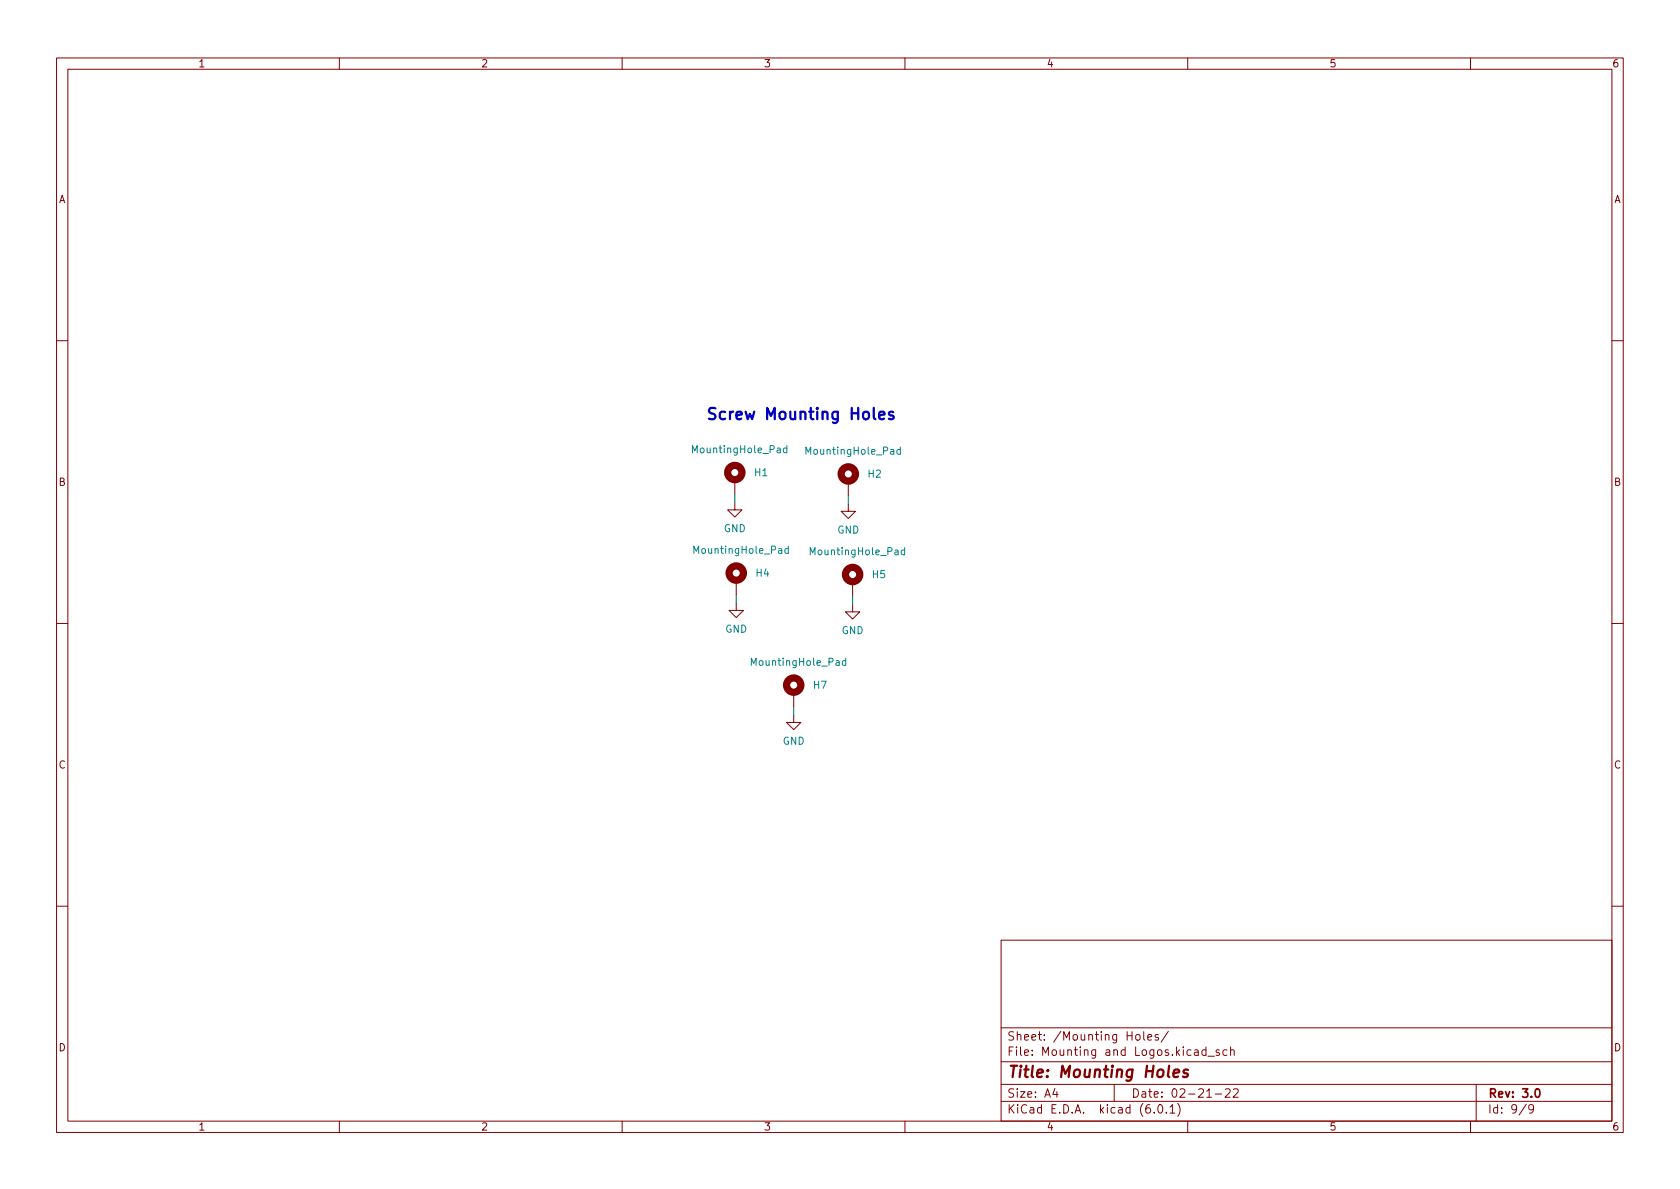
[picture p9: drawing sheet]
<svg xmlns="http://www.w3.org/2000/svg" width="297mm" height="210mm" viewBox="0 0 297 210" stroke-linecap="round" stroke-linejoin="round" font-family="sans-serif">
<g fill="none" stroke="#840000" stroke-width=".18">
<path d="M10 10.2h277v190.1h-277zM12 12.2h273v186.1h-273zM60 10.2v2M110 10.2v2M160 10.2v2M210 10.2v2M260 10.2v2M10 60.2h2M285 60.2h2M129.9 88.9v1.3h1.3l-1.3 1.2-1.2-1.2h1.2M129.9 84.8v2.6M150 89.1v1.3h1.3l-1.3 1.3-1.3-1.3h1.3"/>
<path d="M150 85.1v2.5M10 110.2h2M130.2 106.7v1.2h1.2l-1.2 1.3-1.3-1.3h1.3M130.2 102.6v2.6M150.7 106.9v1.3h1.3l-1.3 1.3-1.2-1.3h1.2M150.7 102.9v2.5M285 110.2h2M140.3 126.5v1.3h1.3l-1.3 1.2-1.2-1.2h1.2M140.3 122.4v2.6M10 160.2h2M177 166.3h108v32h-108zM285 160.2h2"/>
<path d="M60 198.3v2M110 198.3v2M160 198.3v2M177 194.8h108M177 191.8h108M177 187.8h108M177 181.8h108M186.5 192.5l-.4 1h1M186.9 193v1M197 191.8v3M200.9 183.1l.2-.2 .4 .2 .1 .5-.2 .3h-.3l-.2-.1zM202.2 182.4v1.3l.2 .2"/>
<path d="M202.9 183.4l.7-.1v-.3l-.5-.1-.2 .2 .1 .8h.6M204.1 196.7v.1M204.8 183l-.4-.1-.2 .2 .1 .3 .5 .1v.4h-.6M204.9 195.4l.2-.1a.81 .81 0 0 1 .6 .7 .81 .81 0 0 1-.3 .8h-.2a.81 .81 0 0 1-.6-.6 .81 .81 0 0 1 .3-.8zM206.2 196.7v.1M206.6 182.4l-1.3 1.9M206.9 195.8l.4-.5v1.5M206.9 196.8h.8M208.2 195.1a1.72 1.72 0 0 1 0 2.3M210 198.3v2M213.2 185.7l-.4-.1-.3 .3v.4l.1 .3h.6M213.2 185.1v1.5"/>
<path d="M213.6 186.8h1.1M214.9 193.5h1.1M215.6 185.7l-.4-.1-.2 .2 .1 .3 .5 .1v.4h-.6M216.6 192.7l.6-.2 .2 .2 .1 .3-.9 1h.9M216.9 185.7l-.4-.1-.3 .3v.4l.2 .3h.5M217.6 185.8l.2-.2 .3 .1 .1 .9M217.6 185.1v1.5M218.1 192.7l.5-.2 .3 .2v.3l-.9 1h.9M260 198.3v2M261 191.8v6.5M269.9 195.3l-1.3 1.9M271.2 196l-.3 .3h-.3l-.3-.3 .1-.6 .5-.1 .2 .2a.99 .99 0 0 1-.4 1.3h-.3"/>
</g>
<path d="M271.6 192.6l.2-.1a.82 .82 0 0 1 .6 .7 .82 .82 0 0 1-.3 .8h-.2a.81 .81 0 0 1-.6-.6 .81 .81 0 0 1 .3-.8z" fill="none" stroke="#840000" stroke-width=".3"/>
<path d="M207.5 189.8l1-.2-.1-.4-.1-.1-.6 .1-.2 1 .2 .3 .6-.1M210 189.2a.49 .49 0 0 0-.7 .3v.2l.7 .2v.3l-.3 .3-.6-.1" fill="none" stroke="#840000" stroke-width=".4"/>
<g fill="none" stroke="#840000" stroke-width="1.3">
<circle cx="129.9" cy="83.6" r="1.27"/>
<circle cx="150" cy="83.8" r="1.27"/>
<circle cx="130.2" cy="101.3" r="1.27"/>
<circle cx="150.7" cy="101.6" r="1.27"/>
<circle cx="140.3" cy="121.2" r="1.27"/>
</g>
<path d="M139.1 79.3l-.3-.1-.3 .3 .1 .5h.5M139.1 78.8v1.3M159.2 79.5h-.4l-.2 .2 .1 .6h.5M159.2 79.1v1.2M139.4 97.1l-.4-.1-.2 .2 .1 .6h.5M139.4 96.6v1.3M159.9 97.3h-.3l-.3 .2 .2 .5h.4M159.9 96.8v1.3M149.5 116.9l-.3-.1-.3 .3 .2 .5h.4M149.5 116.4v1.3" fill="none" stroke="#008484" stroke-width=".18"/>
<path d="M155.5 73.5l.9-.2-.1-.4-.6-.1-.2 .3v.9l.2 .1 .6-.1M157.9 72.9l-.4-.1-.3 .3 .1 .3 .6 .2 .1 .1-.1 .3-.2 .1-.5-.1" fill="none" stroke="#0000c2" stroke-width=".4"/>
<path d="M129.9 87.4v1.5M150 87.6v1.5M130.2 105.2v1.5M150.7 105.4v1.5M140.3 125v1.5" fill="none" stroke="#008400" stroke-width=".18"/>
<text font-size="2.8" fill="#0000c2" x="124.7" y="74.2">Screw Mounting Holes</text>
<text font-size="2.8" fill="#840000" x="178" y="190.6">Title: Mounting Holes</text>
<g font-size="2.1" fill="#840000">
<text x="178" y="184">Sheet: /Mounting Holes/</text>
<text x="178" y="186.7">File: Mounting and Logos.kicad_sch</text>
<text x="178" y="196.9">KiCad E.D.A. kicad (6.0.1)</text>
<text x="178" y="194.1">Size: A4</text>
<text x="200" y="194.1">Date: 02-21-22</text>
<text x="263" y="194.1">Rev: 3.0</text>
<text x="263" y="196.9">Id: 9/9</text>
</g>
<g font-size="1.8" fill="#840000">
<text x="35" y="11.9">1</text>
<text x="85" y="11.9">2</text>
<text x="135" y="11.9">3</text>
<text x="185" y="11.9">4</text>
<text x="235" y="11.9">5</text>
<text x="285" y="11.9">6</text>
<text x="10.3" y="35.9">A</text>
<text x="285.3" y="35.9">A</text>
<text x="10.3" y="85.9">B</text>
<text x="285.3" y="85.9">B</text>
<text x="10.3" y="135.9">C</text>
<text x="285.3" y="135.9">C</text>
<text x="10.3" y="185.9">D</text>
<text x="285.3" y="185.9">D</text>
<text x="35" y="199.9">1</text>
<text x="85" y="199.9">2</text>
<text x="135" y="199.9">3</text>
<text x="185" y="199.9">4</text>
<text x="235" y="199.9">5</text>
<text x="285" y="199.9">6</text>
</g>
<g font-size="1.8" fill="#008484">
<text x="122.8" y="80.1">MountingHole_Pad</text>
<text x="142.8" y="80.4">MountingHole_Pad</text>
<text x="133.4" y="84.2">H1</text>
<text x="153.5" y="84.4">H2</text>
<text x="128" y="94.1">GND</text>
<text x="148" y="94.3">GND</text>
<text x="123" y="97.9">MountingHole_Pad</text>
<text x="133.7" y="102">H4</text>
<text x="143.6" y="98.2">MountingHole_Pad</text>
<text x="154.3" y="102.2">H5</text>
<text x="128.2" y="111.9">GND</text>
<text x="148.8" y="112.1">GND</text>
<text x="133.2" y="117.7">MountingHole_Pad</text>
<text x="143.9" y="121.8">H7</text>
<text x="138.4" y="131.7">GND</text>
</g>
</svg>
